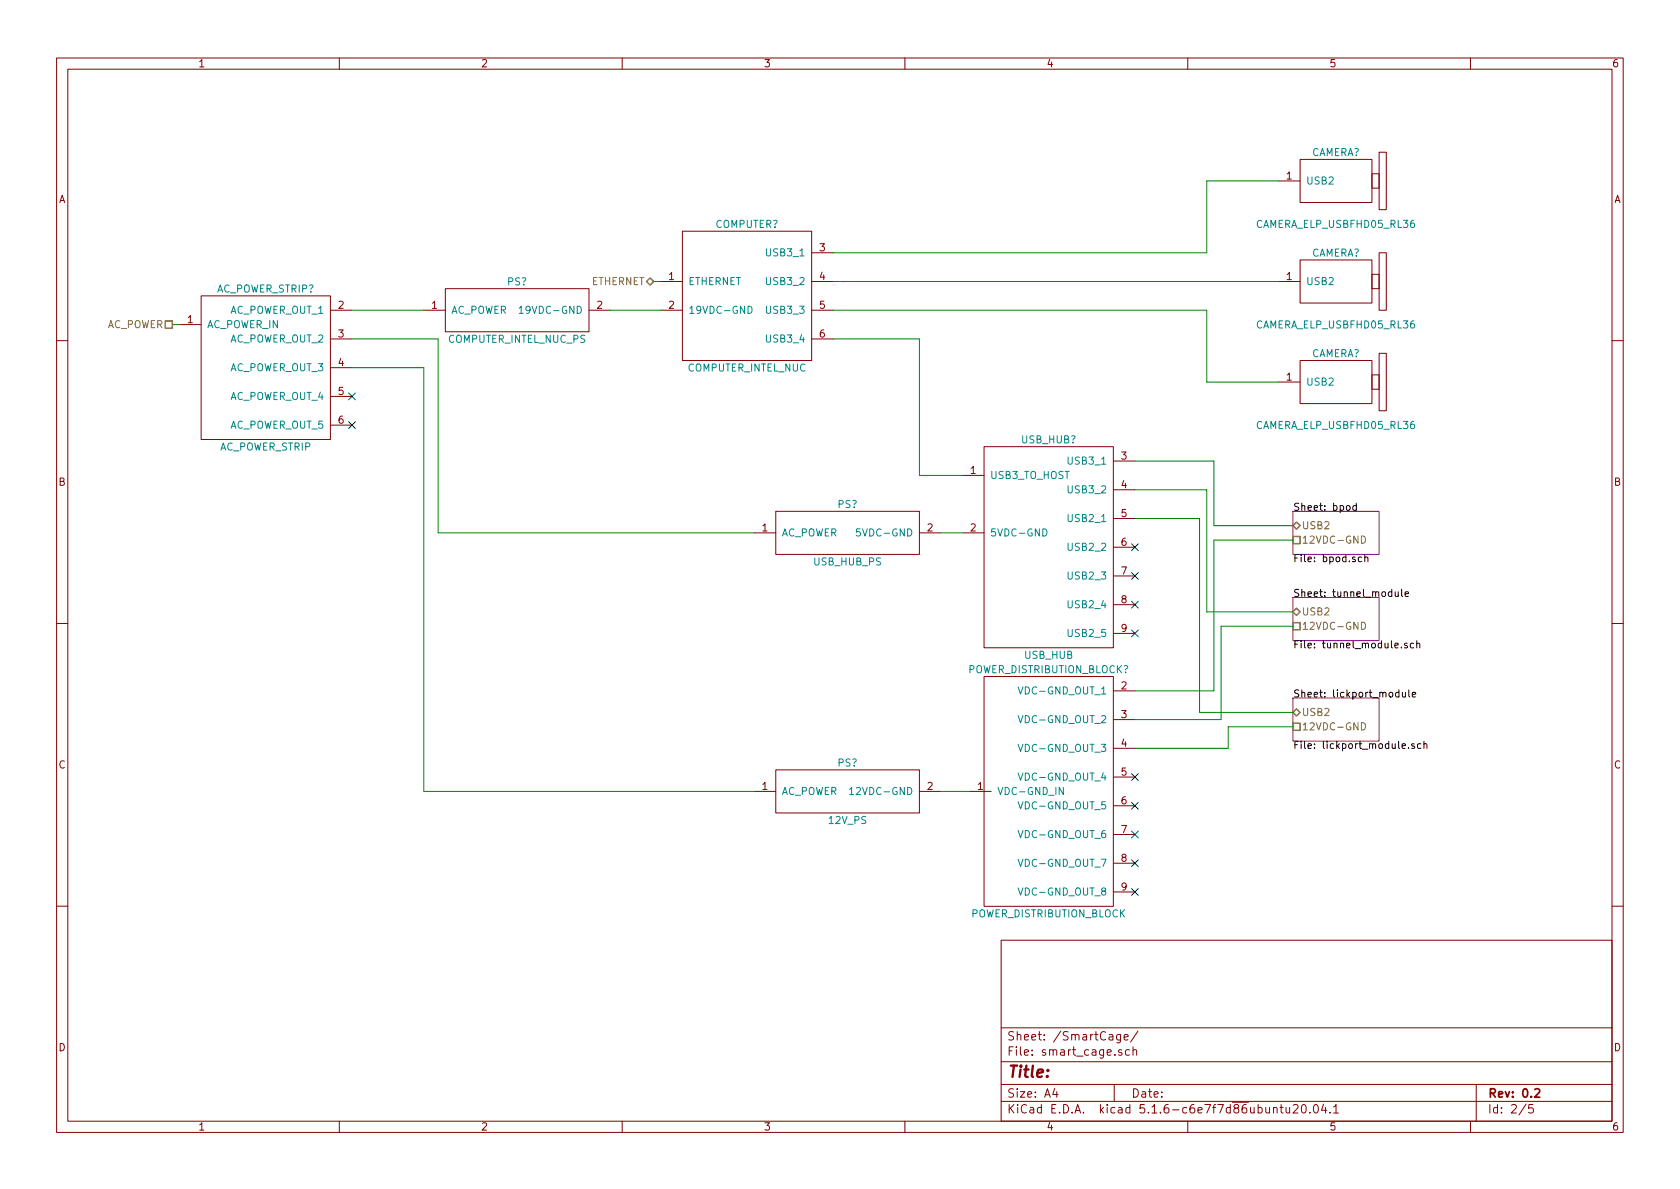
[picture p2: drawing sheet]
EESchema Schematic File Version 4
EELAYER 30 0
EELAYER END
$Descr A4 11693 8268
encoding utf-8
Sheet 2 5
Title ""
Date ""
Rev "0.2"
Comp ""
Comment1 ""
Comment2 ""
Comment3 ""
Comment4 ""
$EndDescr
Text HLabel 4550 1950 0    50   BiDi ~ 0
ETHERNET
Text HLabel 1200 2250 0    50   UnSpc ~ 0
AC_POWER
$Comp
L smart_cage_wiring:COMPUTER_INTEL_NUC COMPUTER?
U 1 1
P 5200 2050
F 0 "COMPUTER?" H 5200 2550 50  0000 C CNN
F 1 "COMPUTER_INTEL_NUC" H 5200 1550 50  0000 C CNN
F 2 "" H 5200 2050 50  0001 C CNN
F 3 "" H 5200 2050 50  0001 C CNN
F 4 "intel" H 5200 2050 50  0001 C CNN "Vendor"
F 5 "NUC7i7BNH" H 5200 2050 50  0001 C CNN "PartNumber"
F 6 "Intel NUC Kit with 7th Generation Intel Core Processors" H 5200 2050 50  0001 C CNN "Description"
	1    5200 2050
	1    0    0    -1  
$EndComp
$Comp
L smart_cage_wiring:COMPUTER_INTEL_NUC_PS PS?
U 1 1
P 3600 2150
F 0 "PS?" H 3600 2350 50  0000 C CNN
F 1 "COMPUTER_INTEL_NUC_PS" H 3600 1950 50  0000 C CNN
F 2 "" H 3600 2150 50  0001 C CNN
F 3 "" H 3600 2150 50  0001 C CNN
F 4 "intel" H 3600 2150 50  0001 C CNN "Vendor"
F 5 "NUC7i7BNH" H 3600 2150 50  0001 C CNN "PartNumber"
F 6 "Intel NUC Power Supply" H 3600 2150 50  0001 C CNN "Description"
	1    3600 2150
	1    0    0    -1  
$EndComp
$Comp
L smart_cage_wiring:CAMERA_ELP_USBFHD05_RL36 CAMERA?
U 1 1
P 9300 1250
F 0 "CAMERA?" H 9300 1450 50  0000 C CNN
F 1 "CAMERA_ELP_USBFHD05_RL36" H 9300 950 50  0000 C CNN
F 2 "" H 9300 1250 50  0001 C CNN
F 3 "" H 9300 1250 50  0001 C CNN
F 4 "amazon" H 9300 1250 50  0001 C CNN "Vendor"
F 5 "ELP-USBFHD05MT-RL36" H 9300 1250 50  0001 C CNN "PartNumber"
F 6 "ELP Infrared USB Camera 30fps 1080P" H 9300 1250 50  0001 C CNN "Description"
	1    9300 1250
	1    0    0    -1  
$EndComp
$Comp
L smart_cage_wiring:CAMERA_ELP_USBFHD05_RL36 CAMERA?
U 1 1
P 9300 1950
F 0 "CAMERA?" H 9300 2150 50  0000 C CNN
F 1 "CAMERA_ELP_USBFHD05_RL36" H 9300 1650 50  0000 C CNN
F 2 "" H 9300 1950 50  0001 C CNN
F 3 "" H 9300 1950 50  0001 C CNN
F 4 "amazon" H 9300 1950 50  0001 C CNN "Vendor"
F 5 "ELP-USBFHD05MT-RL36" H 9300 1950 50  0001 C CNN "PartNumber"
F 6 "ELP Infrared USB Camera 30fps 1080P" H 9300 1950 50  0001 C CNN "Description"
	1    9300 1950
	1    0    0    -1  
$EndComp
$Comp
L smart_cage_wiring:CAMERA_ELP_USBFHD05_RL36 CAMERA?
U 1 1
P 9300 2650
F 0 "CAMERA?" H 9300 2850 50  0000 C CNN
F 1 "CAMERA_ELP_USBFHD05_RL36" H 9300 2350 50  0000 C CNN
F 2 "" H 9300 2650 50  0001 C CNN
F 3 "" H 9300 2650 50  0001 C CNN
F 4 "amazon" H 9300 2650 50  0001 C CNN "Vendor"
F 5 "ELP-USBFHD05MT-RL36" H 9300 2650 50  0001 C CNN "PartNumber"
F 6 "ELP Infrared USB Camera 30fps 1080P" H 9300 2650 50  0001 C CNN "Description"
	1    9300 2650
	1    0    0    -1  
$EndComp
$Sheet
S 9000 3550 600  300 
U 5EDAA479
F0 "bpod" 50
F1 "bpod.sch" 50
F2 "USB2" B L 9000 3650 50 
F3 "12VDC-GND" U L 9000 3750 50 
$EndSheet
Wire Wire Line
	4550 1950 4600 1950
Wire Wire Line
	4250 2150 4600 2150
$Comp
L smart_cage_wiring:USB_HUB_PS PS?
U 1 1
P 5900 3700
F 0 "PS?" H 5900 3900 50  0000 C CNN
F 1 "USB_HUB_PS" H 5900 3500 50  0000 C CNN
F 2 "" H 5900 3700 50  0001 C CNN
F 3 "" H 5900 3700 50  0001 C CNN
F 4 "amazon" H 5900 3700 50  0001 C CNN "Vendor"
F 5 "U360-007C-2x3" H 5900 3700 50  0001 C CNN "PartNumber"
F 6 "Tripp Lite USB Hub Power Supply" H 5900 3700 50  0001 C CNN "Description"
	1    5900 3700
	1    0    0    -1  
$EndComp
$Comp
L smart_cage_wiring:USB_HUB USB_HUB?
U 1 1
P 7300 3500
F 0 "USB_HUB?" H 7300 3950 50  0000 C CNN
F 1 "USB_HUB" H 7300 2450 50  0000 C CNN
F 2 "" H 7300 3500 50  0001 C CNN
F 3 "" H 7300 3500 50  0001 C CNN
F 4 "amazon" H 7300 3500 50  0001 C CNN "Vendor"
F 5 "U360-007C-2x3" H 7300 3500 50  0001 C CNN "PartNumber"
F 6 "Tripp Lite USB Hub 7-Port 2 USB 3.0/5 USB 2.0" H 7300 3500 50  0001 C CNN "Description"
	1    7300 3500
	1    0    0    -1  
$EndComp
Wire Wire Line
	6550 3700 6700 3700
Wire Wire Line
	5800 1950 8900 1950
Wire Wire Line
	5800 1750 8400 1750
Wire Wire Line
	8400 1750 8400 1250
Wire Wire Line
	8400 1250 8900 1250
Wire Wire Line
	5800 2150 8400 2150
Wire Wire Line
	8400 2150 8400 2650
Wire Wire Line
	8400 2650 8900 2650
Wire Wire Line
	5800 2350 6400 2350
Wire Wire Line
	6400 2350 6400 3300
Wire Wire Line
	6400 3300 6700 3300
$Comp
L smart_cage_wiring:12V_PS PS?
U 1 1
P 5900 5500
F 0 "PS?" H 5900 5700 50  0000 C CNN
F 1 "12V_PS" H 5900 5300 50  0000 C CNN
F 2 "" H 5900 5500 50  0001 C CNN
F 3 "" H 5900 5500 50  0001 C CNN
F 4 "phidgets" H 5900 5500 50  0001 C CNN "Vendor"
F 5 "PSU4014_0" H 5900 5500 50  0001 C CNN "PartNumber"
F 6 "Power Supply 24VDC 5A" H 5900 5500 50  0001 C CNN "Description"
	1    5900 5500
	1    0    0    -1  
$EndComp
$Comp
L smart_cage_wiring:AC_POWER_STRIP AC_POWER_STRIP?
U 1 1
P 1850 2450
F 0 "AC_POWER_STRIP?" H 1850 2900 50  0000 C CNN
F 1 "AC_POWER_STRIP" H 1850 1800 50  0000 C CNN
F 2 "" H 1850 2450 50  0001 C CNN
F 3 "" H 1850 2450 50  0001 C CNN
F 4 "" H 1850 2450 50  0001 C CNN "Vendor"
F 5 "" H 1850 2450 50  0001 C CNN "PartNumber"
F 6 "" H 1850 2450 50  0001 C CNN "Description"
	1    1850 2450
	1    0    0    -1  
$EndComp
Wire Wire Line
	1200 2250 1250 2250
Wire Wire Line
	2450 2150 2950 2150
Wire Wire Line
	2450 2350 3050 2350
Wire Wire Line
	3050 2350 3050 3700
Wire Wire Line
	3050 3700 5250 3700
Wire Wire Line
	2450 2550 2950 2550
Wire Wire Line
	2950 2550 2950 5500
NoConn ~ 2450 2750
NoConn ~ 2450 2950
$Sheet
S 9000 4150 600  300 
U 5EE1E8C1
F0 "tunnel_module" 50
F1 "tunnel_module.sch" 50
F2 "USB2" B L 9000 4250 50 
F3 "12VDC-GND" U L 9000 4350 50 
$EndSheet
$Sheet
S 9000 4850 600  300 
U 5EE1EED5
F0 "lickport_module" 50
F1 "lickport_module.sch" 50
F2 "USB2" B L 9000 4950 50 
F3 "12VDC-GND" U L 9000 5050 50 
$EndSheet
$Comp
L smart_cage_wiring:POWER_DISTRIBUTION_BLOCK POWER_DISTRIBUTION_BLOCK?
U 1 1
P 7300 5500
F 0 "POWER_DISTRIBUTION_BLOCK?" H 7300 6350 50  0000 C CNN
F 1 "POWER_DISTRIBUTION_BLOCK" H 7300 4650 50  0000 C CNN
F 2 "" H 7300 5900 50  0001 C CNN
F 3 "" H 7300 5900 50  0001 C CNN
F 4 "" H 7300 5900 50  0001 C CNN "Vendor"
F 5 "" H 7300 5900 50  0001 C CNN "PartNumber"
F 6 "" H 7300 5900 50  0001 C CNN "Description"
	1    7300 5500
	1    0    0    -1  
$EndComp
Wire Wire Line
	2950 5500 5250 5500
Wire Wire Line
	6550 5500 6750 5500
Wire Wire Line
	9000 3750 8450 3750
Wire Wire Line
	8450 3750 8450 4800
Wire Wire Line
	8450 4800 7900 4800
Wire Wire Line
	7900 5000 8500 5000
Wire Wire Line
	8500 5000 8500 4350
Wire Wire Line
	8500 4350 9000 4350
Wire Wire Line
	7900 5200 8550 5200
Wire Wire Line
	8550 5200 8550 5050
Wire Wire Line
	8550 5050 9000 5050
NoConn ~ 7900 5400
NoConn ~ 7900 5600
NoConn ~ 7900 5800
NoConn ~ 7900 6000
NoConn ~ 7900 6200
Wire Wire Line
	7900 3200 8450 3200
Wire Wire Line
	8450 3200 8450 3650
Wire Wire Line
	8450 3650 9000 3650
Wire Wire Line
	7900 3400 8400 3400
Wire Wire Line
	8400 3400 8400 4250
Wire Wire Line
	8400 4250 9000 4250
Wire Wire Line
	7900 3600 8350 3600
Wire Wire Line
	8350 3600 8350 4950
Wire Wire Line
	8350 4950 9000 4950
NoConn ~ 7900 3800
NoConn ~ 7900 4000
NoConn ~ 7900 4200
NoConn ~ 7900 4400
$EndSCHEMATC
